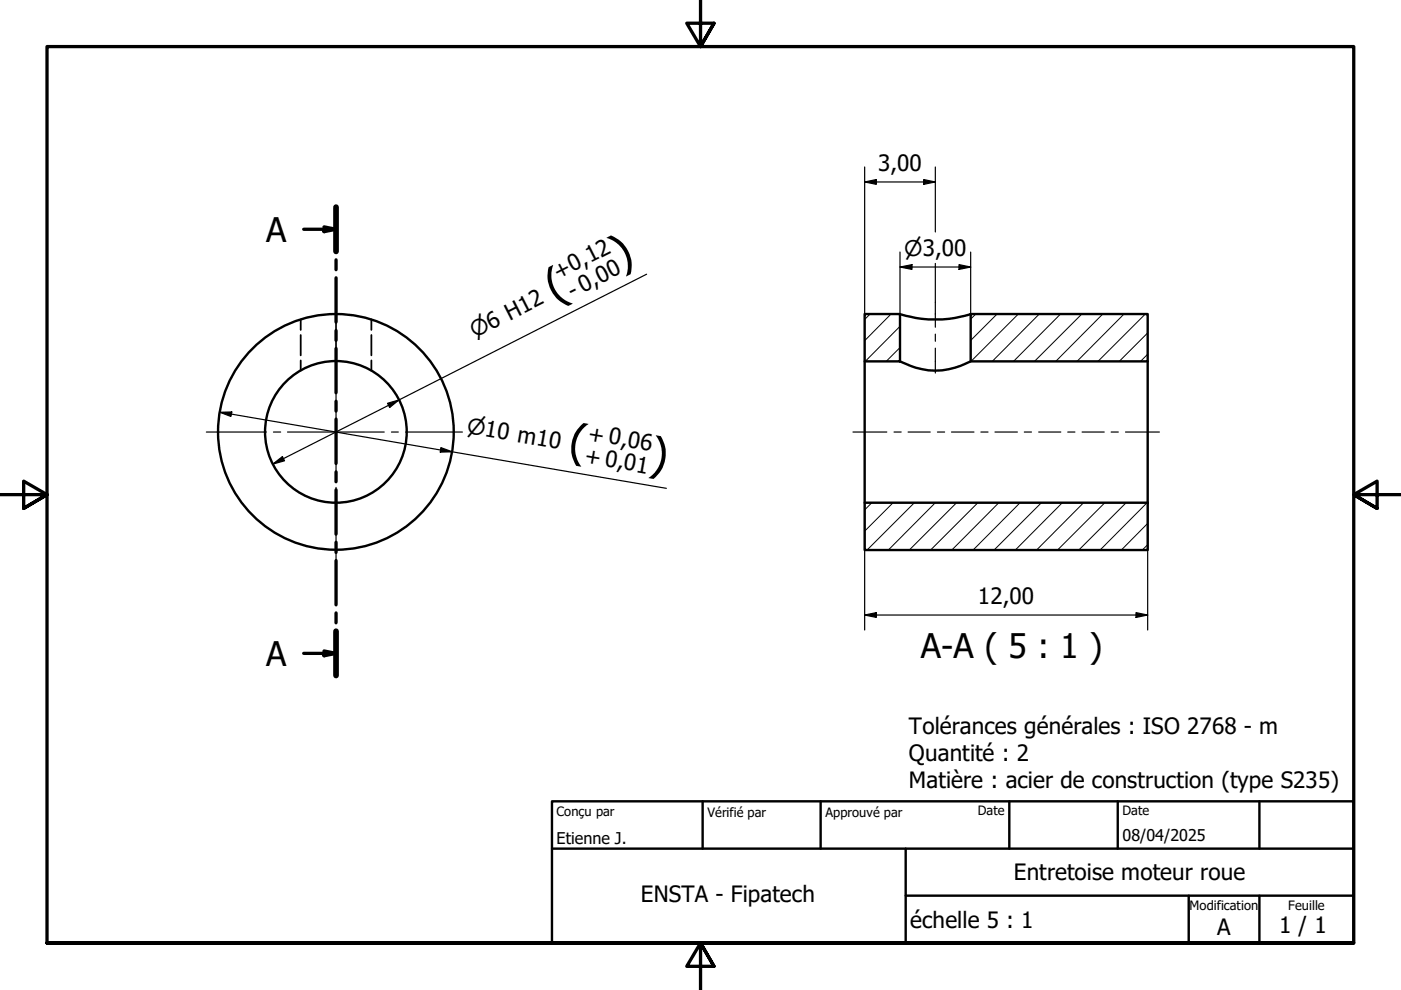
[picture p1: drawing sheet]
<svg xmlns="http://www.w3.org/2000/svg" width="297mm" height="210mm" viewBox="0 0 297 210" stroke-linecap="round" stroke-linejoin="round" font-family="sans-serif">
<!-- layer: Hachure (ISO) -->
<g fill="none" stroke="#000" stroke-width=".21">
<path d="M184.5 66.6l-1.2 1.1M188.9 66.6l-5.6 5.6M190.8 73.7l-2.9 2.9M190.8 69.2l-7.3 7.4M206.9 66.6l-1.1 1.1M211.4 66.6l-5.6 5.6M215.9 66.6l-10 10M220.3 66.6l-9.9 10M224.9 66.6l-10 10M229.4 66.6l-10.1 10M233.8 66.6l-10 10M238.3 66.6l-10 10"/>
<path d="M242.8 66.6l-10 10M243.3 70.6l-6 6M243.3 75.1l-1.5 1.5M184.8 106.6l-1.5 1.5M189.4 106.6l-6.1 6M193.9 106.6l-10.1 10M198.3 106.6l-10 10M202.8 106.6l-10 10M207.3 106.6l-10 10M211.8 106.6l-10 10M216.3 106.6l-10 10M220.8 106.6l-10 10"/>
<path d="M225.2 106.6l-9.9 10M229.7 106.6l-9.9 10M234.3 106.6l-10.1 10M238.8 106.6l-10.1 10M243.2 106.6l-10 10M243.3 115.5l-1.1 1.1M243.3 111l-5.6 5.6"/>
</g>
<path d="M63.8 67.7v2.2M63.8 71v4.3M63.8 76.4v2.2M78.7 67.7v2.2M78.7 71v4.3M78.7 76.4v2.2" fill="none" stroke="#000" stroke-width=".38"/>
<!-- layer: Visible (ISO) -->
<g fill="none" stroke="#000" stroke-width=".51">
<path d="M183.3 66.6h7.5v10h-7.5zM183.3 76.6v30M190.8 66.6a25.1 25.1 0 0 0 15 0M190.8 76.6a15.2 15.2 0 0 0 15 0M205.8 66.6h37.5v10h-37.5zM243.3 76.6v30M183.3 106.6h60v10h-60z"/>
<circle cx="71.2" cy="91.6" r="15"/>
<circle cx="71.2" cy="91.6" r="25"/>
</g>
<!-- layer: Ligne de coupe (ISO) -->
<g fill="none" stroke="#000" stroke-width=".7">
<path d="M64.4 48.6h6.8M68.7 48.1l2.5 .5-2.5 .5zM71.2 43.9v9.4M71.2 55.1v2.1M71.2 58.9v9.4M71.2 70.1v2.1M71.2 73.9v9.4M71.2 85.1v2.1M71.2 88.9v9.4M71.2 100v2.1M71.2 103.9v9.4M71.2 115v2.1"/>
<path d="M71.2 118.8v9.4M64.4 138.5h6.8M68.7 138l2.5 .5-2.5 .5zM71.2 130v2.1M71.2 133.8v9.4"/>
</g>
<path d="M71.2 43.9v9.4M71.2 133.8v9.4" fill="none" stroke="#000" stroke-width="1.2"/>
<path d="M68.7 48.1l2.5 .5-2.5 .5zM68.7 138l2.5 .5-2.5 .5z" fill="#000"/>
<!-- layer: Cadre (ISO) -->
<path d="M148.5 -.1v10l-2.9-5h5.8l-2.9 5 2.9-5M0 104.9h10l-5-2.9v5.8l5-2.9-5 2.9M297 104.9h-10l5-2.9v5.8l-5-2.9 5 2.9M10 199.9v-190h277v190h-277h277M151.4 204.9l-2.9-5 2.9 5h-5.8l2.9-5v10" fill="none" stroke="#000" stroke-width=".7"/>
<!-- layer: Titre (ISO) -->
<path d="M117 169.9h170v30h-170zM117 179.9h170M149 169.9v10M174 169.9v10M192 179.9v20M214 169.9v10M237 169.9v10M267 169.9v10M192 189.9h95M252 189.9v10M267 189.9v10" fill="none" stroke="#000" stroke-width=".51"/>
<!-- layer: Marque de centre (ISO) -->
<path d="M71.2 64.1v12.8M71.2 78.3v1.6M43.8 91.6h12.7M58 91.6h1.5M61 91.6h20.5M71.2 81.4v20.4M83 91.6h1.5M86 91.6h12M71.2 103.3v1.6M71.2 106.3v12.8" fill="none" stroke="#000" stroke-width=".25"/>
<g fill="none" stroke="#000" stroke-width=".25">
<path d="M71.2 65.2v5.7M71.2 72.4v1.5M71.2 75.4v5.7M198.3 64.1v5.3M198.3 70.8v1.6M198.3 73.8v5.3M180.8 91.6h7.2M189.5 91.6h1.6M192.5 91.6h4.7M198.8 91.6h1.5M201.7 91.6h4.8M208 91.6h1.5"/>
<path d="M210.9 91.6h4.8M217.2 91.6h1.5M220.2 91.6h4.7M226.4 91.6h1.5M229.4 91.6h4.7M235.6 91.6h1.5M238.6 91.6h7.2"/>
</g>
<!-- layer: Cote (ISO) -->
<g fill="none" stroke="#000" stroke-width=".25">
<path d="M183.3 38.6l2.5-.5v1zM183.3 35.4v31.2M183.3 38.6h15M195.8 38.1l2.5 .5-2.5 .5zM198.3 35.4v13.8M137.1 58.1l-79.3 40.3M190.8 56.6l2.6-.5v1zM190.8 56.6h15M190.8 53.4v13.2M198.3 55.9v8.2M203.3 56.1l2.5 .5-2.5 .5zM205.8 53.4v13.2"/>
<path d="M46.6 87.4l2.5-.1-.1 1zM46.6 87.4l94.7 16.1M57.8 98.4l2.1-1.6 .4 .9zM82.2 85.5l2.4-.7-2 1.6zM93.5 94.9l2.4 .9-2.6 .1zM183.3 106.6v27M243.3 106.6v27M183.3 130.4l2.5-.5v1zM183.3 130.4h60M240.9 129.9l2.4 .5-2.4 .5z"/>
</g>
<path d="M183.3 38.6l2.5-.5v1zM195.8 38.1l2.5 .5-2.5 .5zM190.8 56.6l2.6-.5v1zM203.3 56.1l2.5 .5-2.5 .5zM46.6 87.4l2.5-.1-.1 1zM57.8 98.4l2.1-1.6 .4 .9zM82.2 85.5l2.4-.7-2 1.6zM93.5 94.9l2.4 .9-2.6 .1zM183.3 130.4l2.5-.5v1zM240.9 129.9l2.4 .5-2.4 .5z" fill="#000"/>
<g font-size="9.6">
<text x="131.6" y="57.1" transform="rotate(-27 131.6 57.1)">)</text>
<text x="117.6" y="64.2" transform="rotate(-27 117.6 64.2)">(</text>
<text x="120.3" y="96.5" transform="rotate(10 120.3 96.5)">(</text>
<text x="137.5" y="99.4" transform="rotate(10 137.5 99.4)">)</text>
</g>
<g font-size="7.2">
<text x="56.5" y="51.3">A</text>
<text x="56.5" y="141.1">A</text>
<text x="195.2" y="139.5">A-A ( 5 : 1 )</text>
</g>
<g font-size="4.8">
<text x="186.2" y="36.2">3,00</text>
<text x="118.4" y="59.5" transform="rotate(-27 118.4 59.5)">+0,12</text>
<text x="121.4" y="63.4" transform="rotate(-27 121.4 63.4)">- 0,00</text>
<text x="124.5" y="93.5" transform="rotate(10 124.5 93.5)">+ 0,06</text>
<text x="123.8" y="98.1" transform="rotate(10 123.8 98.1)">+ 0,01</text>
<text x="207.3" y="128">12,00</text>
<text x="192.7" y="155.5">Tolérances générales : ISO 2768 - m</text>
<text x="192.7" y="161.3">Quantité : 2</text>
<text x="192.7" y="167">Matière : acier de construction (type S235)</text>
<text x="135.9" y="191.3">ENSTA - Fipatech</text>
<text x="214.9" y="186.6">Entretoise moteur roue</text>
<text x="193" y="196.8">échelle 5 : 1</text>
<text x="271.2" y="197.8">1 / 1</text>
<text x="258.1" y="198.2">A</text>
</g>
<g font-size="4.6">
<text x="191.7" y="54.2">⌀3,00</text>
<text x="100.6" y="71.7" transform="rotate(-27 100.6 71.7)">⌀6 H12</text>
<text x="98.8" y="91.9" transform="rotate(10 98.8 91.9)">⌀10 m10</text>
</g>
<g font-size="3.4">
<text x="118" y="178.9">Etienne J.</text>
<text x="238" y="178.3">08/04/2025</text>
</g>
<g font-size="2.7">
<text x="118" y="172.9">Conçu par</text>
<text x="150" y="173.1">Vérifié par</text>
<text x="175" y="173.1">Approuvé par</text>
<text x="207.3" y="172.9">Date</text>
<text x="238" y="172.9">Date</text>
<text x="252.2" y="193">Modification</text>
<text x="273.1" y="193">Feuille</text>
</g>
</svg>
